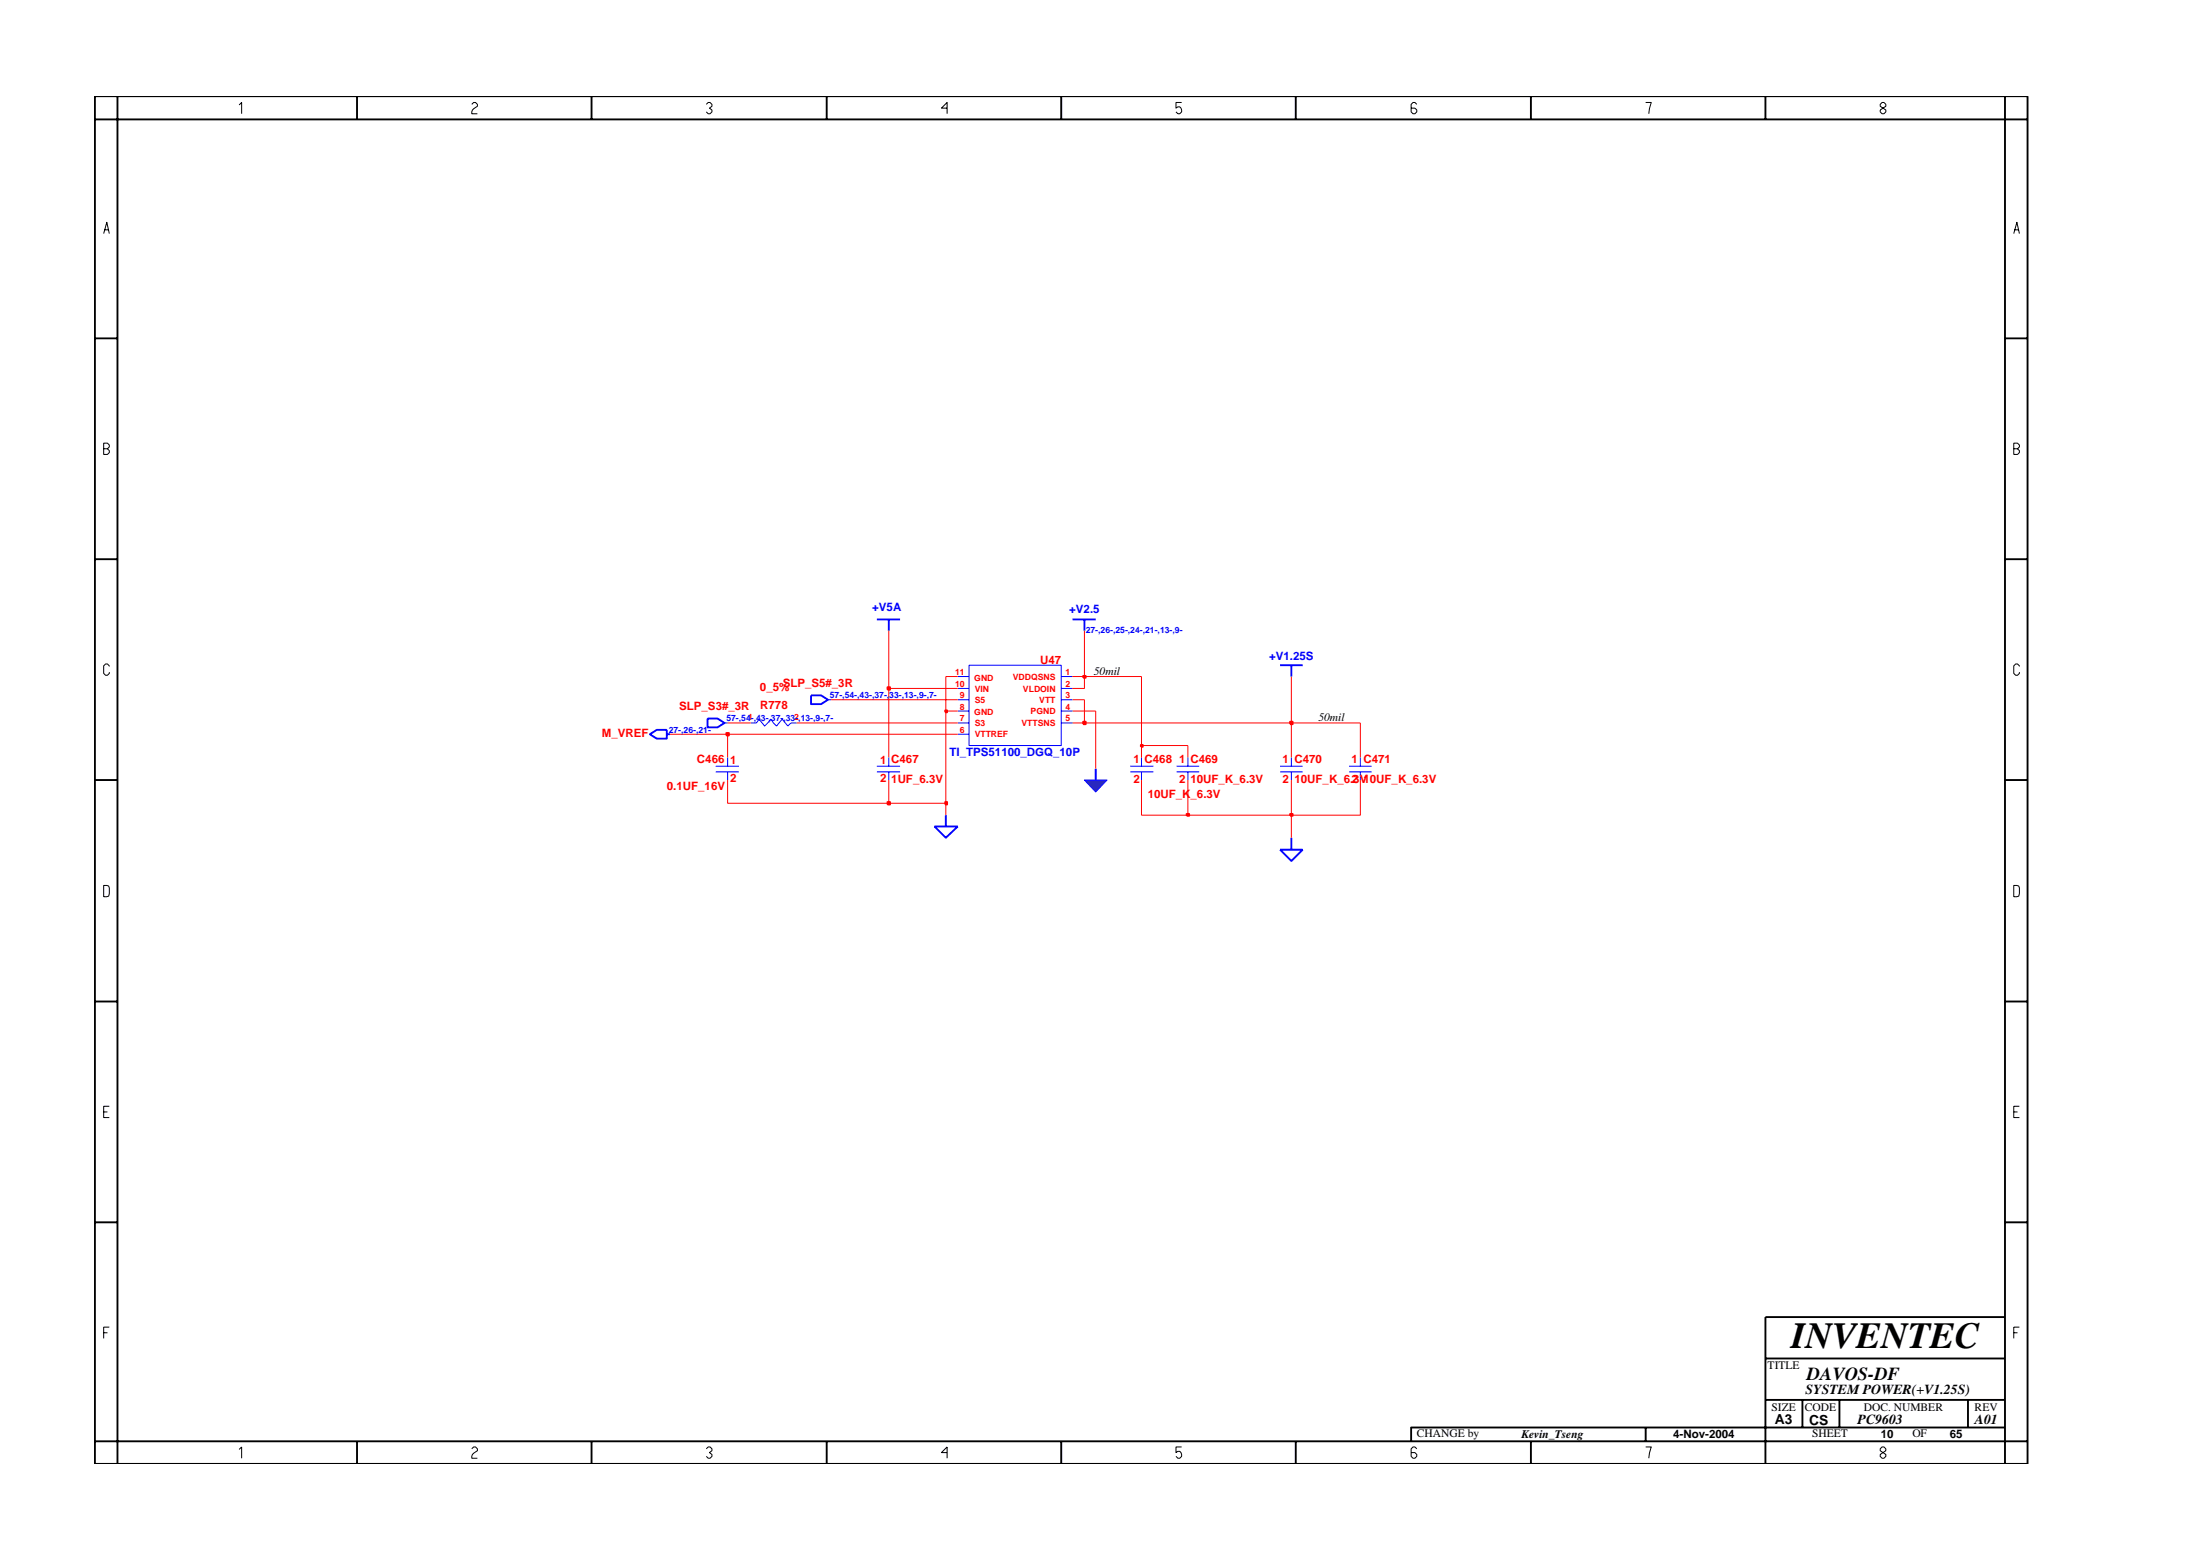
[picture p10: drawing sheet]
<svg xmlns="http://www.w3.org/2000/svg" width="297mm" height="210mm" viewBox="0 0 297 210" stroke-linecap="round" stroke-linejoin="round" font-family="sans-serif">
<g fill="none" stroke="#00f" stroke-width=".14">
<path d="M97.8 97.6h.4M111.8 94.4h.4M129.3 91.3h1.5M129.3 92.9h1.5M129.3 94.4h1.5M129.3 96h1.5M129.3 97.6h1.5M129.3 99.1h1.5M130.8 89.8h12.5v10.8h-12.5zM143.3 91.3h1.5M143.3 92.9h1.5M143.3 94.4h1.5"/>
<path d="M143.3 96h1.5M143.3 97.6h1.5"/>
</g>
<g fill="none" stroke="#00f" stroke-width=".25">
<path d="M87.7 99.1l1-.6h1.3v1.2h-1.3zM90 99.1h.5M95.5 97h1.4l.9 .6-.9 .6h-1.4zM109.5 93.8h1.4l.9 .6-.9 .6h-1.4zM118.4 83.6h3.1M120 83.6v1.5M144.8 83.6h3.1M146.4 83.6v1.5M172.8 89.8h3.1M174.4 89.8v1.5M126.2 111.5h3.1l-1.6 1.6zM127.7 110v1.5"/>
<path d="M147.9 103.7v1.6M172.8 114.7h3.1l-1.5 1.5zM174.4 113.1v1.6"/>
</g>
<path d="M146.4 105.3h3.1l-1.6 1.6z" fill="#3c3cc8"/>
<g fill="none" stroke="#00f" stroke-width=".14">
<path d="M101.4 97.6h.7l.4-.5 .7 .9 .9-.9 .7 .9 .8-.9 .8 .9 .4-.4h.8M96.6 103.4h3.2M96.6 104.2h3.2M98.2 102.2v1.2M98.2 104.2v1.1M118.4 103.4h3.1M118.4 104.2h3.1M120 102.2v1.2M120 104.2v1.1M146.4 105.3h3.1l-1.6 1.6zM152.6 103.4h3.1M152.6 104.2h3.1"/>
<path d="M154.1 102.2v1.2M154.1 104.2v1.1M158.9 103.4h3M158.9 104.2h3M160.4 102.2v1.2M160.4 104.2v1.1M172.8 103.4h3.1M172.8 104.2h3.1M174.4 102.2v1.2M174.4 104.2v1.1M182.1 103.4h3.1M182.1 104.2h3.1"/>
<path d="M183.7 102.2v1.2M183.7 104.2v1.1"/>
</g>
<path d="M127.7 108.4v1.6M154.1 105.3v4.7h6.3M174.4 110v3.1" fill="none" stroke="#f00" stroke-width=".14"/>
<path d="M160.2 109.8h.4v.3h-.4z" fill-rule="evenodd" fill="#8e2323"/>
<path d="M160.2 109.8h.4v.3h-.4z" fill="none" stroke="#f00" stroke-width=".25"/>
<path d="M160.4 105.3v4.7h14" fill="none" stroke="#f00" stroke-width=".14"/>
<path d="M174.2 109.8h.3v.3h-.3z" fill-rule="evenodd" fill="#8e2323"/>
<path d="M174.2 109.8h.3v.3h-.3z" fill="none" stroke="#f00" stroke-width=".25"/>
<path d="M98.2 105.3v3.1h21.8M174.4 105.3v4.7h9.3v-4.7" fill="none" stroke="#f00" stroke-width=".14"/>
<path d="M119.8 108.2h.4v.4h-.4z" fill-rule="evenodd" fill="#8e2323"/>
<path d="M119.8 108.2h.4v.4h-.4z" fill="none" stroke="#f00" stroke-width=".25"/>
<path d="M120 105.3v3.1h7.7" fill="none" stroke="#f00" stroke-width=".14"/>
<path d="M127.6 108.2h.3v.4h-.3z" fill-rule="evenodd" fill="#8e2323"/>
<path d="M127.6 108.2h.3v.4h-.3z" fill="none" stroke="#f00" stroke-width=".25"/>
<path d="M98.2 99.1v3.1M120 92.9v9.3M127.7 96v12.4M147.9 96v7.7M174.4 97.6v4.6M183.7 97.6v4.6M154.1 100.6v1.6M160.4 100.6v1.6" fill="none" stroke="#f00" stroke-width=".14"/>
<path d="M154 100.5h.3v.3h-.3z" fill-rule="evenodd" fill="#8e2323"/>
<path d="M154 100.5h.3v.3h-.3z" fill="none" stroke="#f00" stroke-width=".25"/>
<path d="M90.5 99.1h7.7M154.1 91.3v9.3h6.3" fill="none" stroke="#f00" stroke-width=".14"/>
<path d="M98.1 98.9h.3v.4h-.3z" fill-rule="evenodd" fill="#8e2323"/>
<path d="M98.1 98.9h.3v.4h-.3z" fill="none" stroke="#f00" stroke-width=".25"/>
<path d="M98.2 99.1h31.1M98.2 97.6h3.2M107.6 97.6h21.7M144.8 97.6h1.6" fill="none" stroke="#f00" stroke-width=".14"/>
<path d="M146.2 97.4h.4v.3h-.4z" fill-rule="evenodd" fill="#8e2323"/>
<path d="M146.2 97.4h.4v.3h-.4z" fill="none" stroke="#f00" stroke-width=".25"/>
<path d="M146.4 94.4v3.2h28" fill="none" stroke="#f00" stroke-width=".14"/>
<path d="M174.2 97.4h.3v.3h-.3z" fill-rule="evenodd" fill="#8e2323"/>
<path d="M174.2 97.4h.3v.3h-.3z" fill="none" stroke="#f00" stroke-width=".25"/>
<path d="M174.4 91.3v6.3h9.3" fill="none" stroke="#f00" stroke-width=".14"/>
<path d="M127.6 95.9h.3v.2h-.3z" fill-rule="evenodd" fill="#8e2323"/>
<path d="M127.6 95.9h.3v.2h-.3z" fill="none" stroke="#f00" stroke-width=".25"/>
<path d="M112.2 94.4h17.1M127.7 91.3v4.7h1.6M144.8 96h3.1M144.8 94.4h1.6" fill="none" stroke="#f00" stroke-width=".14"/>
<path d="M119.8 92.7h.4v.4h-.4z" fill-rule="evenodd" fill="#8e2323"/>
<path d="M119.8 92.7h.4v.4h-.4z" fill="none" stroke="#f00" stroke-width=".25"/>
<path d="M120 85.1v7.8h9.3M127.7 91.3h1.6M144.8 91.3h1.6v1.6h-1.6" fill="none" stroke="#f00" stroke-width=".14"/>
<path d="M146.2 91.2h.4v.3h-.4z" fill-rule="evenodd" fill="#8e2323"/>
<path d="M146.2 91.2h.4v.3h-.4z" fill="none" stroke="#f00" stroke-width=".25"/>
<path d="M146.4 85.1v6.2h7.7" fill="none" stroke="#f00" stroke-width=".14"/>
<g fill="none" stroke="#000" stroke-width=".25">
<path d="M12.8 13h261v184.6h-261zM12.8 16.1h261M15.9 13v184.6M48.2 13v3.1M79.9 13v3.1M111.6 13v3.1M143.3 13v3.1M174.9 13v3.1M206.7 13v3.1M238.4 13v3.1M270.7 13v184.6M12.8 45.7h3.1"/>
<path d="M270.7 45.7h3.1M12.8 75.5h3.1M270.7 75.5h3.1M12.8 105.3h3.1M270.7 105.3h3.1M12.8 135.2h3.1M270.7 135.2h3.1M12.8 165h3.1M270.7 165h3.1M270.7 177.7h-32.3v19.9M12.8 194.5h261M48.2 194.5v3.1"/>
<path d="M79.9 194.5v3.1M111.6 194.5v3.1M143.3 194.5v3.1M174.9 194.5v3.1M206.7 194.5v3.1M222.2 192.6v1.9M238.4 183.3h32.3M238.4 188.9h32.3M243.4 188.9v3.7M248.4 188.9v3.7M265.7 188.9v3.7M270.7 192.6h-80.2v1.9"/>
</g>
<g fill="none" stroke="#000" stroke-width=".14">
<path d="M32.3 14.2l.3-.4v1.6M63.7 14.1l.3-.3h.2l.3 .3v.2l-.5 .4-.3 .4v.3h.8M95.4 14.1l.2-.3h.3l.2 .3v.2l-.3 .3 .3 .2v.3l-.2 .3h-.3l-.2-.3M127.9 14.6h-.8l.8-.8v1.6M159.5 13.8h-.7v.8l.2-.2a.5 .5 0 0 1 .5 .7l-.2 .3h-.3l-.2-.3M191.3 14.1l-.3-.3h-.2l-.3 .3v1l.3 .3h.2l.3-.3v-.3l-.3-.2h-.5M222.2 13.8h.8l-.4 1.6M253.9 14.1l.2-.3h.3l.2 .3v.2l-.7 .5v.3l.2 .3h.3l.2-.3v-.3l-.7-.5zM14 31.5l.4-1.5 .4 1.5M14.1 31h.6M271.9 31.5l.4-1.5 .4 1.5M272 31h.6"/>
<path d="M14 59.8h.5l.3 .3v.2l-.3 .3 .3 .2v.3l-.3 .2h-.5zM14 60.6h.5M271.9 60.6h.5l.3-.3v-.2l-.3-.3h-.5v1.5h.5l.3-.2v-.3l-.3-.2M14.8 89.9l-.3-.3h-.2l-.3 .3v1l.3 .2h.2l.3-.2v-.2M272.7 89.9l-.3-.3h-.3l-.2 .3v1l.2 .2h.3l.3-.2v-.2M14 119.5l.7 .1 .1 .2-.1 1.1-.7 .1zM271.9 119.5l.7 .1 .1 .2-.1 1.1-.7 .1zM14 150.1h.5M14.8 149.3h-.8v1.5h.8M271.9 150.1h.5M272.7 149.3h-.8v1.5h.8M14 179.9h.5"/>
<path d="M14.8 179.1h-.8v1.5M271.9 179.9h.5M272.7 179.1h-.8v1.5M32.3 195.6l.3-.3v1.5M63.7 195.5l.3-.2h.2l.3 .2v.3l-.7 .5-.1 .2v.3h.8M95.4 195.5l.2-.2h.3l.2 .2v.3l-.3 .2 .3 .3v.2l-.2 .3h-.3l-.2-.3M127.9 196h-.8l.8-.7v1.5M159.5 195.3h-.7v.7l.2-.1a.5 .5 0 0 1 .5 .6l-.2 .3h-.3l-.2-.3M191.3 195.5l-.3-.2h-.2l-.3 .2v1l.3 .3h.2l.3-.3v-.2l-.3-.3h-.5M222.2 195.3h.8l-.4 1.5M254.1 195.3l-.2 .2v.3l.7 .5v.2l-.2 .3h-.3l-.2-.3v-.2l.7-.5v-.3l-.2-.2z"/>
</g>
<text font-size="5" x="241.8" y="182">INVENTEC</text>
<text font-size="2.5" x="244" y="186.3">DAVOS-DF</text>
<g font-size="1.9">
<text x="243.8" y="188.1">SYSTEM POWER(+V1.25S)</text>
<text x="239.6" y="192.2">A3</text>
<text x="244.3" y="192.3">CS</text>
<text x="250.8" y="192.2">PC9603</text>
<text x="266.6" y="192.2">A01</text>
</g>
<g font-size="1.6" fill="#00f">
<text x="117.8" y="82.4">+V5A</text>
<text x="144.4" y="82.7">+V2.5</text>
<text x="171.4" y="89">+V1.25S</text>
<text x="128.2" y="102.1">TI_TPS51100_DGQ_10P</text>
</g>
<g font-size="1.6" fill="#f00">
<text x="140.4" y="89.6">U47</text>
<text x="91.7" y="95.8">SLP_S3#_3R</text>
<text x="102.6" y="93.2">0_5%</text>
<text x="102.7" y="95.6">R778</text>
<text x="105.7" y="92.7">SLP_S5#_3R</text>
<text x="81.3" y="99.5">M_VREF</text>
<text x="90" y="106.6">0.1UF_16V</text>
<text x="94.1" y="103">C466</text>
<text x="98.6" y="103.2">1</text>
<text x="98.6" y="105.5">2</text>
<text x="118.8" y="103.2">1 C467</text>
<text x="118.8" y="105.5">2</text>
<text x="120.3" y="105.7">1UF_6.3V</text>
<text x="153" y="103">1 C468</text>
<text x="153" y="105.7">2</text>
<text x="155" y="107.6">10UF_K_6.3V</text>
<text x="159.2" y="103">1 C469</text>
<text x="159.2" y="105.7">2</text>
<text x="160.7" y="105.7">10UF_K_6.3V</text>
<text x="173.2" y="103">1 C470</text>
<text x="173.2" y="105.7">2</text>
<text x="174.8" y="105.7">10UF_K_6.3V10UF_K_6.3V</text>
<text x="182.5" y="103">1 C471</text>
<text x="182.5" y="105.7">2</text>
</g>
<g font-size="1.6">
<text x="147.7" y="91.1">50mil</text>
<text x="178" y="97.3">50mil</text>
<text x="238.7" y="184.8">TITLE</text>
<text x="239.2" y="190.4">SIZE</text>
<text x="243.7" y="190.4">CODE</text>
<text x="251.6" y="190.4">DOC. NUMBER</text>
<text x="266.6" y="190.4">REV</text>
<text x="191.3" y="193.9">CHANGE by</text>
<text x="205.4" y="194.1">Kevin_Tseng</text>
<text x="225.9" y="194.1">4-Nov-2004</text>
<text x="244.7" y="193.9">SHEET</text>
<text x="253.9" y="194.1">10</text>
<text x="258.2" y="193.9">OF</text>
<text x="263.3" y="194.1">65</text>
</g>
<g font-size="1.2" fill="#00f">
<text x="146.6" y="85.4">27-,26-,25-,24-,21-,13-,9-</text>
<text x="112" y="94.3">57-,54-,43-,37-,33-,13-,9-,7-</text>
<text x="90.3" y="98.9">27-,26-,21-</text>
<text x="98.1" y="97.3">57-,54-,43-,37-,33-,13-,9-,7-</text>
</g>
<g font-size="1.2" fill="#f00">
<text x="128.9" y="91.1">11</text>
<text x="128.9" y="92.7">10</text>
<text x="129.6" y="95.8">8</text>
<text x="129.6" y="94.3">9</text>
<text x="131.6" y="91.9">GND</text>
<text x="131.6" y="94.9">S5</text>
<text x="131.6" y="93.3">VIN</text>
<text x="136.8" y="91.7">VDDQSNS</text>
<text x="138.1" y="93.3">VLDOIN</text>
<text x="140.3" y="94.9">VTT</text>
<text x="143.9" y="95.8">4</text>
<text x="143.9" y="91.1">1</text>
<text x="143.9" y="92.7">2</text>
<text x="143.9" y="94.3">3</text>
<text x="101" y="97.2">1</text>
<text x="107.2" y="97.1">2</text>
<text x="129.6" y="97.3">7</text>
<text x="129.6" y="98.9">6</text>
<text x="131.6" y="96.5">GND</text>
<text x="131.6" y="98">S3</text>
<text x="131.6" y="99.5">VTTREF</text>
<text x="137.9" y="98">VTTSNS</text>
<text x="139.2" y="96.4">PGND</text>
<text x="143.9" y="97.3">5</text>
</g>
</svg>
